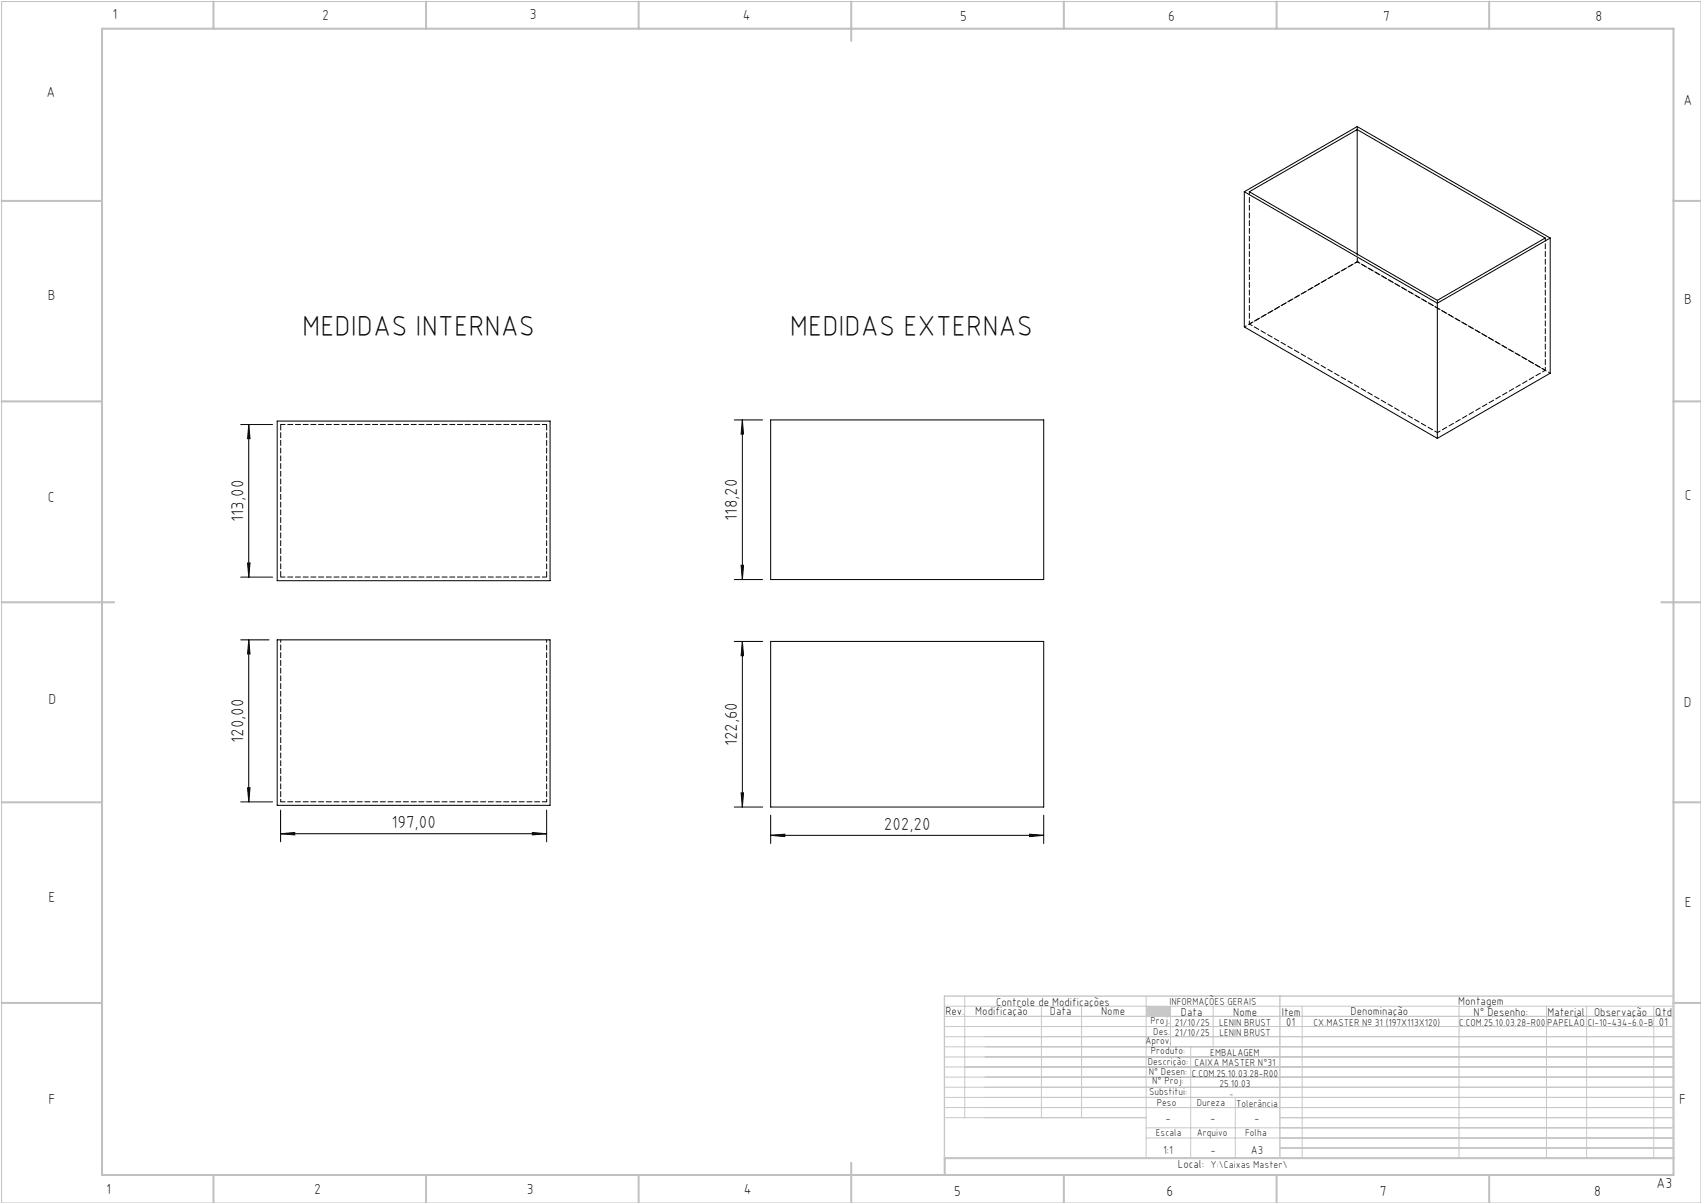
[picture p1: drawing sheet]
<svg xmlns="http://www.w3.org/2000/svg" width="420mm" height="297mm" viewBox="0 0 420 297" stroke-linecap="round" stroke-linejoin="round" font-family="sans-serif">
<path d="M.4 .4h419.6v296.6h-419.6z" fill="none" stroke="#c0c0c0" stroke-width=".25"/>
<g fill="none" stroke="#c0c0c0" stroke-width=".5">
<path d="M25.2 7.1h388v283h-388zM52.7 .4v6.7M105.2 .4v6.7M157.7 .4v6.7M210.2 .4v9.7M262.7 .4v6.7M315.2 .4v6.7M367.7 .4v6.7M.4 49.6h24.8M413.2 49.6h6.8M.4 99.1h24.8M413.2 99.1h6.8"/>
<path d="M.4 148.7h27.8M410.2 148.7h9.8M.4 198.1h24.8M413.2 198.1h6.8M.4 247.6h24.8M413.2 247.6h6.8M52.7 290.1v6.9M105.2 290.1v6.9M157.7 290.1v6.9M210.2 287.1v9.9M262.7 290.1v6.9M315.2 290.1v6.9"/>
<path d="M367.7 290.1v6.9M413.2 285.9h-179.9v4.2"/>
</g>
<g fill="none" stroke="#c3c8d2" stroke-width=".25">
<path d="M233.2 250.9h180M233.2 248.4h180M233.2 253.4h180M233.2 255.9h180M233.2 258.4h180M238.2 245.9v30M257.1 248.4v27.5M267.1 248.4v27.5M283 245.9v40M289 248.4v10M294 258.4v27.5M299.5 248.4v10"/>
<path d="M321.5 248.4v37.5M360.3 248.4v37.5M381.8 248.4v37.5M391.8 248.4v37.5M408.3 248.4v37.5M233.2 260.9h180M233.2 263.4h180M233.2 265.9h180M233.2 268.4h180M233.2 270.9h180M233.2 273.4h180M233.2 275.9h49.8"/>
<path d="M283 278.4h130.2M305 270.9v15M316 275.9h97.2M283 280.9h130.2M316 283.4h97.2"/>
</g>
<path d="M233.2 245.9h180v40h-180zM316 245.9v40" fill="none" stroke="#c3c8d2" stroke-width=".35"/>
<path d="M283 248.4h6v2.5h-6z" fill-rule="evenodd" fill="#c3c8d2"/>
<g fill="none" stroke="#000" stroke-width=".25">
<path d="M335.1 32v30.7M307.2 47.3v33.4l47.7 27.5M307.2 47.3l47.7 27.6M307.2 47.3l27.9-16 47.7 27.5M308.5 47.3l26.6-15.3 46.4 26.8-26.6 15.4zM382.8 58.8l-27.9 16.1M382.8 58.8v33.3l-27.9 16.1M354.9 74.9v33.3M59.4 104.8h7.9M61.4 104.8v37.7M61.4 104.8l.3 3.5h-.6zM68.4 104h67.4v39.4h-67.4z"/>
<path d="M181.3 103.7h7M183.3 103.7v39.4M183.3 103.7l.3 3.5h-.6zM190.3 103.7h67.4v39.4h-67.4zM61.1 139h.6l-.3 3.5zM183 139.6h.6l-.3 3.5zM59.4 142.5h7.9M59.4 158h7M61.4 158v40M61.4 158l.3 3.5h-.6zM68.4 158h67.4v40.8h-67.4zM181.3 143.1h7"/>
<path d="M181.3 158.4h7M183.3 158.4v40.8M183.3 158.4l.3 3.5h-.6zM190.3 158.4h67.4v40.8h-67.4zM59.4 198h7.9M61.1 194.5h.6l-.3 3.5zM69.3 200v7.9M135 200v7.9M181.3 199.2h7M183 195.8h.6l-.3 3.4zM69.3 205.8l3.5-.3v.6zM69.3 205.8h65.7"/>
<path d="M131.4 205.5l3.6 .3-3.6 .3zM190.3 206.2l3.5-.3v.6zM190.3 201.3v6.9M190.3 206.2h67.4M254.2 205.9l3.5 .3-3.5 .3zM257.7 201.3v6.9"/>
</g>
<g fill="#000">
<path d="M61.1 139h.6l-.3 3.5zM61.4 104.8l.3 3.5h-.6zM183 139.6h.6l-.3 3.5zM183.3 103.7l.3 3.5h-.6z"/>
<path d="M61.4 158l.3 3.5h-.6zM61.1 194.5h.6l-.3 3.5zM183.3 158.4l.3 3.5h-.6zM183 195.8h.6l-.3 3.4z"/>
<path d="M69.3 205.8l3.5-.3v.6zM131.4 205.5l3.6 .3-3.6 .3zM190.3 206.2l3.5-.3v.6zM254.2 205.9l3.5 .3-3.5 .3z"/>
</g>
<path d="M69.3 158v40M135 158v40" fill="none" stroke="#000" stroke-width=".25" stroke-dasharray="1.3 .6" stroke-dashoffset=".6"/>
<path d="M69.3 104.8h65.7M135 142.5h-65.7M69.3 198h65.7" fill="none" stroke="#000" stroke-width=".25" stroke-dasharray="1.3 .6" stroke-dashoffset=".2"/>
<path d="M135 104.8v37.7M69.3 142.5v-37.7" fill="none" stroke="#000" stroke-width=".25" stroke-dasharray="1.3 .6" stroke-dashoffset="-.1"/>
<path d="M335.1 31.3v.7M354.9 74.1v.7" fill="none" stroke="#000" stroke-width=".25" stroke-dasharray="1.3 .6" stroke-dashoffset=".4"/>
<path d="M335.1 62.7v1.9" fill="none" stroke="#000" stroke-width=".25" stroke-dasharray="1.3 .6" stroke-dashoffset="1"/>
<path d="M308.5 47.3v32.7M381.6 58.8v32.6M308.5 80l46.4 26.8M335.1 64.6l-26.6 15.4M381.6 91.4l-46.5-26.8M354.9 106.8l26.7-15.4" fill="none" stroke="#000" stroke-width=".25" stroke-dasharray="1.3 .6" stroke-dashoffset=".5"/>
<path d="M335.1 64.6l-27.8 16.1M382.8 92.1l-47.7-27.5" fill="none" stroke="#000" stroke-width=".25" stroke-dasharray="1.3 .6" stroke-dashoffset=".7"/>
<path d="M335.1 64.6h.1" fill="none" stroke="#000" stroke-width=".25" stroke-dasharray="1.3 .6"/>
<g font-size="7.1">
<text x="74.6" y="82.9">MEDIDAS INTERNAS</text>
<text x="195" y="82.9">MEDIDAS EXTERNAS</text>
</g>
<g font-size="4.3">
<text x="60.2" y="128.8" transform="rotate(-90 60.2 128.8)">113,00</text>
<text x="182" y="128.5" transform="rotate(-90 182 128.5)">118,20</text>
<text x="60.2" y="183.4" transform="rotate(-90 60.2 183.4)">120,00</text>
<text x="182" y="184.3" transform="rotate(-90 182 184.3)">122,60</text>
<text x="96.7" y="204.5">197,00</text>
<text x="218.2" y="204.9">202,20</text>
</g>
<g font-size="3.6">
<text x="27.8" y="4.8">1</text>
<text x="79.5" y="4.9">2</text>
<text x="130.8" y="4.8">3</text>
<text x="183.4" y="4.9">4</text>
<text x="237.1" y="5.1">5</text>
<text x="288.4" y="5.2">6</text>
<text x="341.5" y="5.1">7</text>
<text x="394" y="5.2">8</text>
<text x="11.5" y="24">A</text>
<text x="415.7" y="25.8">A</text>
<text x="11.8" y="74.1">B</text>
<text x="415.8" y="75.1">B</text>
<text x="11.8" y="124">C</text>
<text x="416" y="123.5">C</text>
<text x="12" y="173.7">D</text>
<text x="415.8" y="174.7">D</text>
<text x="12" y="222.6">E</text>
<text x="416" y="223.9">E</text>
<text x="12" y="272.6">F</text>
<text x="414.6" y="272.6">F</text>
<text x="409" y="293.3">A3</text>
<text x="26.2" y="294.8">1</text>
<text x="77.6" y="294.8">2</text>
<text x="130.1" y="294.8">3</text>
<text x="183.7" y="294.7">4</text>
<text x="235.6" y="295.2">5</text>
<text x="288" y="295.2">6</text>
<text x="340.7" y="295.2">7</text>
<text x="393.6" y="295.2">8</text>
</g>
<g font-size="2.9">
<text x="240.8" y="250.6">Modificação</text>
<text x="259.2" y="250.6">Data</text>
<text x="271.9" y="250.6">Nome</text>
<text x="290.9" y="288.4">Local:</text>
</g>
<g font-size="2.8">
<text x="233.4" y="250.6">Rev.</text>
<text x="246" y="248.4">Controle de Modificações</text>
<text x="291.6" y="250.8">Data</text>
<text x="304.5" y="250.8">Nome</text>
<text x="316.5" y="250.9">Item</text>
<text x="333.5" y="250.5">Denominação</text>
<text x="360.1" y="248.2">Montagem</text>
<text x="363.9" y="250.8">N° Desenho:</text>
<text x="382.1" y="250.8">Material</text>
<text x="393.6" y="250.8">Observação</text>
<text x="408.7" y="250.9">Qtd</text>
<text x="317.6" y="253.3">01</text>
<text x="409.6" y="253.3">01</text>
<text x="287.7" y="276.9">-</text>
<text x="298.8" y="276.9">-</text>
<text x="309.7" y="276.9">-</text>
<text x="287.2" y="284.8">1:1</text>
<text x="298.9" y="284.8">-</text>
<text x="308.8" y="284.8">A3</text>
</g>
<g font-size="2.5">
<text x="288.7" y="248.2">INFORMAÇÕES GERAIS</text>
<text x="282.8" y="257.8">Aprov.</text>
<text x="284.1" y="252.9">Proj.</text>
<text x="284.8" y="255.4">Des.</text>
<text x="290.1" y="255.8">21/10/25</text>
<text x="290.1" y="253.3">21/10/25</text>
<text x="301" y="253.3">LENIN BRUST</text>
<text x="301.1" y="255.8">LENIN BRUST</text>
<text x="324.3" y="253.3">CX.MASTER Nº 31 (197X113X120)</text>
<text x="360.3" y="253.3">C.COM.25.10.03.28-R00</text>
<text x="382" y="253.3">PAPELÃO</text>
<text x="392" y="253.3">CI-10-434-6.0-B</text>
<text x="283.4" y="262.9">Descrição:</text>
<text x="284.2" y="260.3">Produto:</text>
<text x="294.9" y="263.3">CAIXA MASTER N°31</text>
<text x="298.8" y="260.7">EMBALAGEM</text>
<text x="283.7" y="265.4">N° Desen:</text>
<text x="284.5" y="267.7">N° Proj:</text>
<text x="294.3" y="265.9">C.COM.25.10.03.28-R00</text>
<text x="301.1" y="268.3">25.10.03</text>
<text x="283.7" y="270.4">Substitui:</text>
<text x="285.6" y="273">Peso</text>
<text x="295.5" y="273">Dureza</text>
<text x="305.2" y="273.3">Tolerância</text>
<text x="285.4" y="280.4">Escala</text>
<text x="295.5" y="280.4">Arquivo</text>
<text x="307.5" y="280.4">Folha</text>
<text x="298.9" y="288.4">Y:\Caixas Master\</text>
</g>
<text font-size="2.1" x="303.5" y="270.9">-</text>
</svg>
